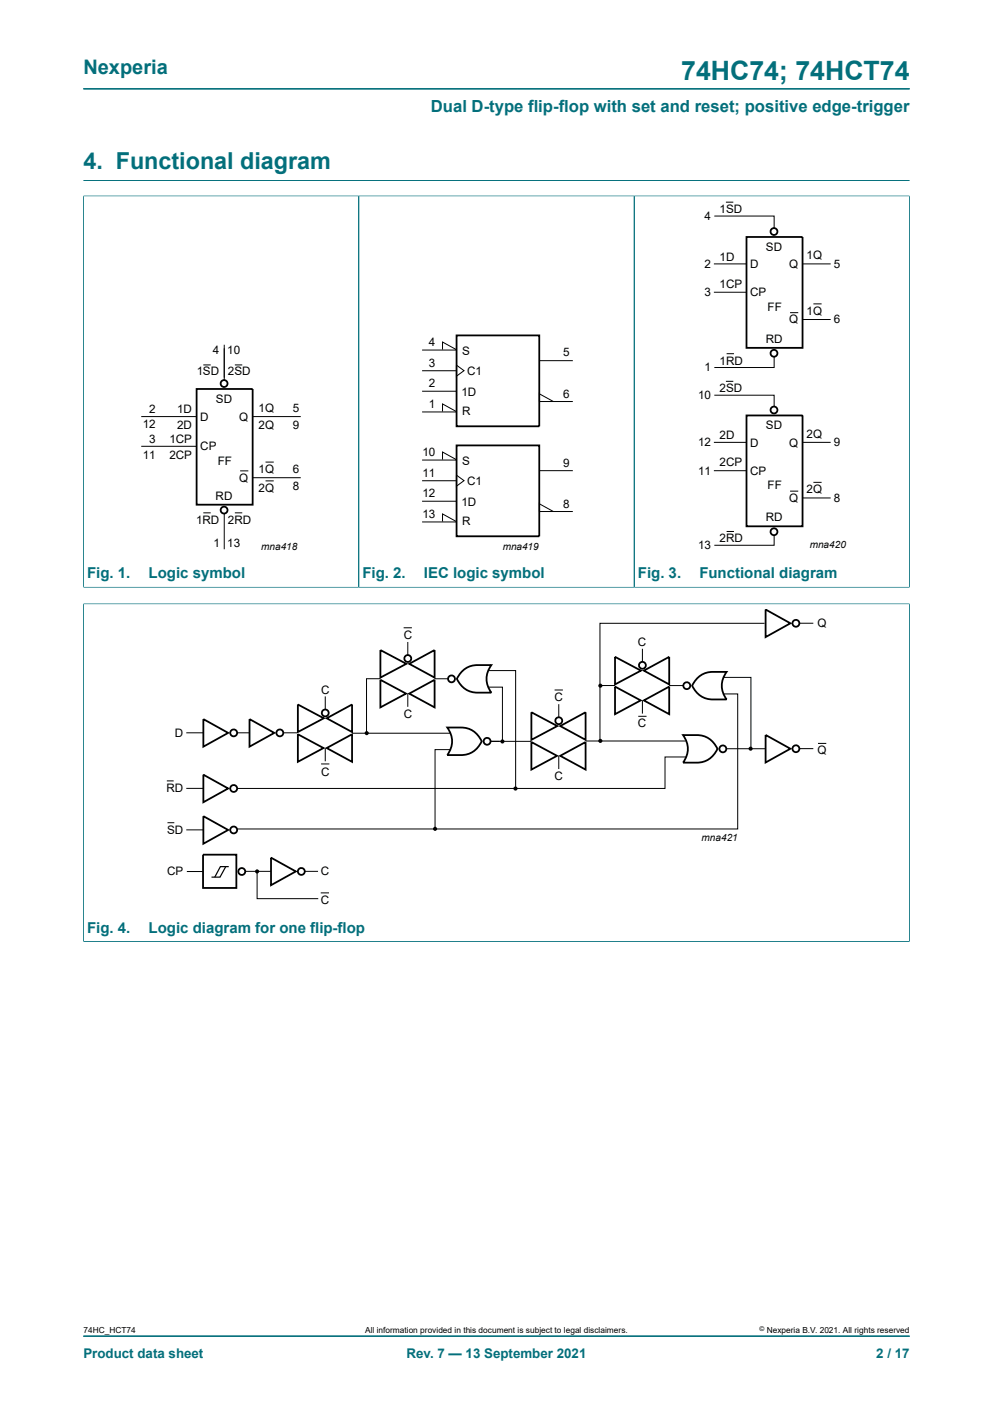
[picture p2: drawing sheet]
<svg xmlns="http://www.w3.org/2000/svg" width="210mm" height="297mm" viewBox="0 0 210 297" stroke-linecap="round" stroke-linejoin="round" font-family="sans-serif">
<g fill="none" stroke="#036f7b" stroke-width=".21">
<path d="M17.6 18.8h174.8M17.6 38.2h174.8M17.6 41.5h174.8M17.6 41.4v82.9M75.9 41.5v82.7M134.1 41.5v82.7M192.4 41.4v82.9M17.6 127.7h174.8M17.6 124.2h174.8M17.6 127.7v71.5M192.4 127.7v71.5M17.6 199.2h174.8"/>
<path d="M17.6 282.6h174.8"/>
</g>
<g fill="none" stroke="#000" stroke-width=".38">
<path d="M157.9 50.1h11.8v23.5h-11.8zM96.6 71h17.4v19.2h-17.4zM41.6 82.3h11.8v24.5h-11.8zM96.6 94.2h17.4v19.2h-17.4zM157.9 87.9h11.8v23.4h-11.8zM80.4 137.5l5.5 2.9-5.5 2.9zM130.1 138.9l5.4 3-5.4 2.9zM161.9 128.9l5.3 3-5.3 2.9zM43 152.1l5.3 2.9-5.3 2.9zM52.8 152.1l5.2 2.9-5.2 2.9zM63 155.3l5.4 2.9-5.4 3zM63 149l5.5 2.9-5.5 3z"/>
<path d="M69.1 158.2l5.4-2.9v5.9zM69.1 151.9l5.4-2.9v5.9zM80.4 143.8l5.5 2.9-5.5 2.9zM86.5 146.7l5.4-2.9v5.8zM86.5 140.4l5.4-2.9v5.8zM94.6 153.9a9.4 9.4 0 0 1 4.9 .4 5 5 0 0 1 2.4 2.5 4.7 4.7 0 0 1-4.4 2.9h-2.9a4.7 4.7 0 0 0 0-5.8zM97.9 141.8a4.4 4.4 0 0 1 3.1-1.1h2.9a4.7 4.7 0 0 0 0 5.8 9.3 9.3 0 0 1-4.9-.4 5 5 0 0 1-2.4-2.5zM112.4 157l5.4 2.9-5.4 2.9zM112.4 150.7l5.5 2.9-5.5 2.9zM118.5 159.9l5.3-2.9v5.8zM118.5 153.6l5.3-2.9v5.8zM130.1 145.2l5.4 3-5.4 2.9z"/>
<path d="M136.2 148.2l5.3-3v5.9zM136.2 141.9l5.3-3v5.9zM144.4 155.5a9.4 9.4 0 0 1 4.9 .4 5 5 0 0 1 2.4 2.5 4.7 4.7 0 0 1-4.3 2.9h-3a4.7 4.7 0 0 0 0-5.8zM147.7 143.3a4.4 4.4 0 0 1 3-1.2h3a4.7 4.7 0 0 0 0 5.9 9.3 9.3 0 0 1-4.9-.4 5 5 0 0 1-2.4-2.6zM161.9 155.5l5.3 2.9-5.3 2.9zM43 172.7l5.3 2.9-5.3 2.9zM43 163.9l5.3 2.9-5.3 2.9zM42.9 180.8h7.1v7h-7.1zM57.3 181.4l5.3 2.9-5.3 3z"/>
<circle cx="163.7" cy="49" r=".73"/>
<circle cx="163.7" cy="74.7" r=".73"/>
<circle cx="47.4" cy="81.1" r=".73"/>
<circle cx="163.7" cy="86.7" r=".73"/>
<circle cx="47.4" cy="107.9" r=".73"/>
<circle cx="163.7" cy="112.5" r=".73"/>
<circle cx="86.2" cy="139.3" r=".73"/>
<circle cx="168.3" cy="131.9" r=".73"/>
<circle cx="49.4" cy="155" r=".73"/>
<circle cx="59.2" cy="155" r=".73"/>
<circle cx="68.8" cy="150.8" r=".73"/>
<circle cx="95.5" cy="143.6" r=".73"/>
<circle cx="103" cy="156.8" r=".73"/>
<circle cx="118.2" cy="152.5" r=".73"/>
<circle cx="135.9" cy="140.7" r=".73"/>
<circle cx="145.2" cy="145" r=".73"/>
<circle cx="152.9" cy="158.4" r=".73"/>
<circle cx="168.3" cy="158.4" r=".73"/>
<circle cx="49.4" cy="166.8" r=".73"/>
<circle cx="49.4" cy="175.6" r=".73"/>
<circle cx="51.1" cy="184.4" r=".73"/>
<circle cx="63.7" cy="184.3" r=".73"/>
</g>
<g fill="none" stroke="#000" stroke-width=".21">
<path d="M151 55.8h6.9M151.1 45.7h12.6v2.6M153.5 42.8h1.6M169.8 55.8h5.9M43 77.2h1.6M47.4 72.9v7.6M49.7 77.2h1.5M89.3 78.4h7.3M89.3 74h7.3M93.6 74v-1.6l2.9 1.6M96.5 77.2l1.6 1.2-1.6 1.2zM114.1 76.3h7"/>
<path d="M151 61.8h6.9M153.7 74.8h1.5M163.7 75.5v2.2h-12.6M167.1 66.1h1.7M169.8 67.6h5.9M172 64.3h1.8M29.9 88.1h11.7M29.9 94.4h11.7M50.8 99.6h1.7M53.5 88.1h10.1M56.2 97.7h1.7M89.3 82.8h7.3"/>
<path d="M89.3 87.1h7.3M89.3 97.3h7.3M93.6 87.1v-1.6l2.9 1.6M93.6 97.2v-1.6l2.9 1.6M114.1 84.9v-1.6l2.9 1.6M114.1 84.9h7M114.1 99.6h7M151 99.6h6.9M151 93.6h6.9M151.1 83.6h12.6v2.4M153.5 80.7h1.6M169.8 93.6h5.9"/>
<path d="M43 108.5h1.6M47.4 108.7v7.5M49.7 108.5h1.5M53.5 101.1h10.1M56.2 101.7h1.7M89.3 101.7h7.3M89.3 106h7.3M89.3 110.4h7.3M93.6 110.3v-1.6l2.9 1.6M96.5 100.5l1.6 1.2-1.6 1.1zM114.1 108.2v-1.6l2.9 1.6M114.1 108.2h7"/>
<path d="M153.7 112.4h1.5M163.7 113.2v2.1h-12.6M167.1 103.9h1.7M169.8 105.3h5.9M172 102h1.8M85.4 132.8h1.7M86.2 135.8v2.8M135.9 137.2v2.8M161.7 131.9h-34.8v24.8M169.1 131.8h2.9M39.4 155h3.6M50.2 155h2.6"/>
<path d="M59.9 155h2.9M68.8 147.3v2.8M68.8 158.3v2.7M74.4 155.1h20.8M80.5 143.6h-3v11.4M86.2 146.7v2.8M91.9 143.6h2.9M95.3 158.6h-3.3v17M103.3 141.9h5.7v24.8M103.3 145.4h3v11.5M103.7 156.8h8.7M117.3 146h1.7"/>
<path d="M118.2 149v2.7M118.2 159.9v2.8M123.8 156.8h21.2M127.1 145h3M135 151.5h1.7M135.9 148.2v2.8M141.5 145h3M153 143.3h5.8v15.1M153 146.8h3v28.6h-105.8M153.6 158.4h8.4M169.1 158.4h2.9M173 157.3h1.7"/>
<path d="M35.3 165.2h1.4M35.4 174h1.5M39.4 175.6h3.6M39.4 166.8h3.6M67.9 161.6h1.8M145.1 160.1h-4.5v6.7h-90.4M39.5 184.4h3.4M51.9 184.3h5.4M54.4 184.3v5.8h12.9M64.5 184.3h2.8M67.8 188.9h1.8"/>
</g>
<g fill="#000">
<circle cx="77.6" cy="155.1" r=".44"/>
<circle cx="106.3" cy="156.8" r=".44"/>
<circle cx="127" cy="156.7" r=".44"/>
<circle cx="127" cy="145" r=".44"/>
<circle cx="158.7" cy="158.4" r=".44"/>
<circle cx="92" cy="175.3" r=".44"/>
<circle cx="109" cy="166.8" r=".44"/>
<circle cx="54.4" cy="184.3" r=".44"/>
</g>
<path d="M47.7 183.3l-1.2 2.2h-1.8M48.4 183.3h-1.8l-1.2 2.2" fill="none" stroke="#000" stroke-width=".25"/>
<text font-size="5.6" fill="#036f7b" x="144.1" y="16.8">74HC74; 74HCT74</text>
<text font-size="4.9" fill="#036f7b" x="17.6" y="35.9">4. Functional diagram</text>
<text font-size="4.2" fill="#036f7b" x="17.6" y="15.6">Nexperia</text>
<text font-size="3.5" fill="#036f7b" x="91.1" y="23.7">Dual D-type flip-flop with set and reset; positive edge-trigger</text>
<g font-size="3.2" fill="#036f7b">
<text x="18.4" y="122.4">Fig. 1.</text>
<text x="31.4" y="122.4">Logic symbol</text>
<text x="76.7" y="122.4">Fig. 2.</text>
<text x="89.7" y="122.4">IEC logic symbol</text>
<text x="134.9" y="122.4">Fig. 3.</text>
<text x="147.9" y="122.4">Functional diagram</text>
<text x="18.4" y="197.3">Fig. 4.</text>
<text x="31.4" y="197.3">Logic diagram for one flip-flop</text>
</g>
<g font-size="2.8" fill="#036f7b">
<text x="17.6" y="287.2">Product data sheet</text>
<text x="86" y="287.2">Rev. 7 — 13 September 2021</text>
<text x="185.3" y="287.2">2 / 17</text>
</g>
<g font-size="2.5">
<text x="149" y="46.6">4</text>
<text x="152.1" y="45">1SD</text>
<text x="162" y="53">SD</text>
<text x="149" y="56.7">2</text>
<text x="152.1" y="55.1">1D</text>
<text x="158.6" y="56.8">D</text>
<text x="166.9" y="56.7">Q</text>
<text x="170.6" y="54.9">1Q</text>
<text x="176.3" y="56.8">5</text>
<text x="149" y="62.6">3</text>
<text x="152.1" y="60.9">1CP</text>
<text x="158.6" y="62.6">CP</text>
<text x="162.3" y="65.7">FF</text>
<text x="166.9" y="68.4">Q</text>
<text x="170.6" y="66.6">1Q</text>
<text x="176.3" y="68.4">6</text>
<text x="45" y="75">4</text>
<text x="48.1" y="75">10</text>
<text x="90.7" y="77.6">3</text>
<text x="90.7" y="73.2">4</text>
<text x="97.7" y="75">S</text>
<text x="119.1" y="75.4">5</text>
<text x="152.1" y="77.1">1RD</text>
<text x="161.9" y="72.6">RD</text>
<text x="41.6" y="79.4">1SD</text>
<text x="48.2" y="79.4">2SD</text>
<text x="90.7" y="81.9">2</text>
<text x="97.6" y="83.7">1D</text>
<text x="98.8" y="79.3">C1</text>
<text x="149" y="78.4">1</text>
<text x="152.1" y="82.9">2SD</text>
<text x="31.6" y="87.4">2</text>
<text x="37.5" y="87.4">1D</text>
<text x="42.4" y="89.1">D</text>
<text x="45.7" y="85.2">SD</text>
<text x="50.6" y="89.1">Q</text>
<text x="54.7" y="87.2">1Q</text>
<text x="61.9" y="87.2">5</text>
<text x="90.7" y="86.3">1</text>
<text x="97.7" y="87.8">R</text>
<text x="119.1" y="84.2">6</text>
<text x="147.6" y="84.4">10</text>
<text x="30.2" y="90.6">12</text>
<text x="31.6" y="93.6">3</text>
<text x="35.8" y="93.8">1CP</text>
<text x="37.5" y="90.7">2D</text>
<text x="42.4" y="95.2">CP</text>
<text x="54.7" y="90.7">2Q</text>
<text x="61.9" y="90.7">9</text>
<text x="147.6" y="94.3">12</text>
<text x="152.1" y="92.9">2D</text>
<text x="158.6" y="94.5">D</text>
<text x="162" y="90.8">SD</text>
<text x="166.9" y="94.5">Q</text>
<text x="170.6" y="92.7">2Q</text>
<text x="176.3" y="94.3">9</text>
<text x="30.2" y="97">11</text>
<text x="35.8" y="97">2CP</text>
<text x="46" y="98.3">FF</text>
<text x="50.6" y="101.9">Q</text>
<text x="54.7" y="100">1Q</text>
<text x="61.9" y="100">6</text>
<text x="89.3" y="100.9">11</text>
<text x="89.3" y="96.5">10</text>
<text x="97.7" y="98.3">S</text>
<text x="119.1" y="98.7">9</text>
<text x="147.6" y="100.4">11</text>
<text x="152.1" y="98.6">2CP</text>
<text x="158.6" y="100.4">CP</text>
<text x="45.6" y="105.8">RD</text>
<text x="54.7" y="104">2Q</text>
<text x="61.9" y="103.7">8</text>
<text x="89.3" y="105.2">12</text>
<text x="97.6" y="107">1D</text>
<text x="98.8" y="102.5">C1</text>
<text x="119.1" y="107.4">8</text>
<text x="162.3" y="103.5">FF</text>
<text x="166.9" y="106.2">Q</text>
<text x="170.6" y="104.3">2Q</text>
<text x="176.3" y="106.2">8</text>
<text x="41.5" y="110.8">1RD</text>
<text x="48.2" y="110.8">2RD</text>
<text x="89.3" y="109.6">13</text>
<text x="97.7" y="111.1">R</text>
<text x="161.9" y="110.1">RD</text>
<text x="45.2" y="115.7">1</text>
<text x="48.1" y="115.7">13</text>
<text x="147.6" y="116.2">13</text>
<text x="152.1" y="114.7">2RD</text>
<text x="85.4" y="135.2">C</text>
<text x="134.9" y="136.6">C</text>
<text x="172.9" y="132.7">Q</text>
<text x="67.9" y="146.7">C</text>
<text x="117.2" y="148.3">C</text>
<text x="37" y="156">D</text>
<text x="85.4" y="151.9">C</text>
<text x="134.9" y="153.8">C</text>
<text x="172.9" y="159.5">Q</text>
<text x="35.2" y="167.6">RD</text>
<text x="67.9" y="164.1">C</text>
<text x="117.2" y="165">C</text>
<text x="35.3" y="176.4">SD</text>
<text x="35.3" y="185.1">CP</text>
<text x="67.8" y="185.1">C</text>
<text x="67.8" y="191.2">C</text>
</g>
<g font-size="2.1">
<text x="55.2" y="116.3">mna418</text>
<text x="106.3" y="116.3">mna419</text>
<text x="171.3" y="115.9">mna420</text>
<text x="148.4" y="177.9">mna421</text>
</g>
<g font-size="1.8">
<text x="17.6" y="282">74HC_HCT74</text>
<text x="77.2" y="282">All information provided in this document is subject to legal disclaimers.</text>
<text x="162.2" y="282">Nexperia B.V. 2021. All rights reserved</text>
</g>
<text font-size="1.4" x="160.6" y="281.6">©</text>
</svg>
